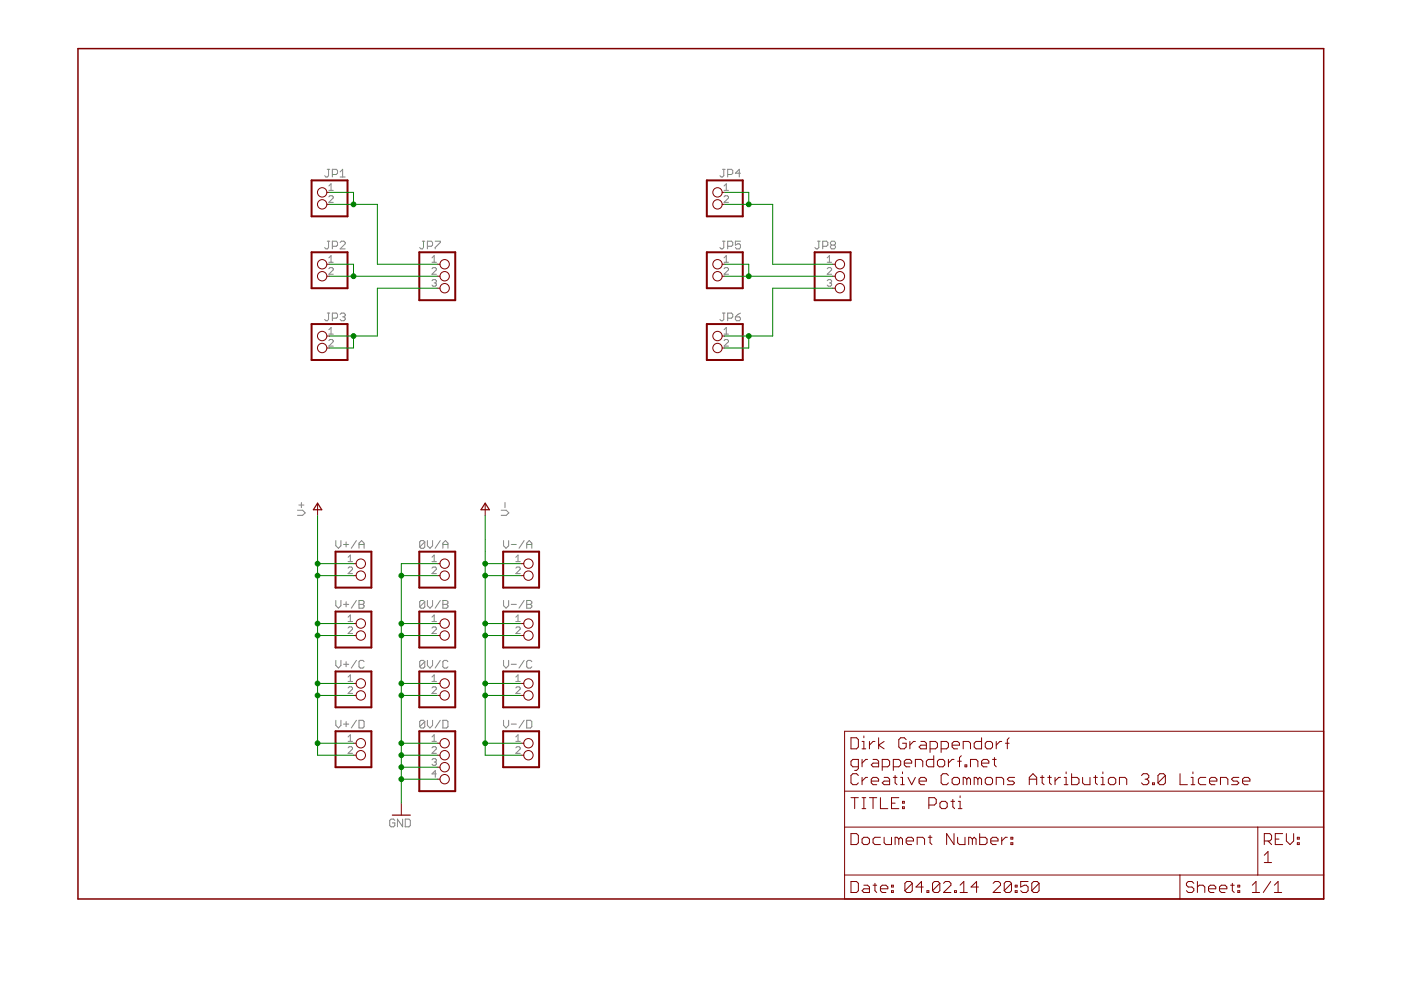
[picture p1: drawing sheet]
<?xml version="1.0" encoding="utf-8"?>
<!DOCTYPE eagle SYSTEM "eagle.dtd">
<eagle version="6.4">
<drawing>
<settings>
<setting alwaysvectorfont="yes"/>
<setting verticaltext="up"/>
</settings>
<grid distance="0.1" unitdist="inch" unit="inch" style="lines" multiple="1" display="no" altdistance="0.01" altunitdist="inch" altunit="inch"/>
<schematic xreflabel="%F%N/%S.%C%R" xrefpart="/%S.%C%R">
<libraries>
<library name="frames">
<symbols>
<symbol name="DINA4_L">
<frame x1="0" y1="0" x2="264.16" y2="180.34" columns="4" rows="4" layer="94" border-left="no" border-top="no" border-right="no" border-bottom="no"/>
</symbol>
<symbol name="DOCFIELD">
<wire x1="0" y1="0" x2="71.12" y2="0" width="0.1016" layer="94"/>
<wire x1="101.6" y1="15.24" x2="87.63" y2="15.24" width="0.1016" layer="94"/>
<wire x1="0" y1="0" x2="0" y2="5.08" width="0.1016" layer="94"/>
<wire x1="0" y1="5.08" x2="71.12" y2="5.08" width="0.1016" layer="94"/>
<wire x1="0" y1="5.08" x2="0" y2="15.24" width="0.1016" layer="94"/>
<wire x1="101.6" y1="15.24" x2="101.6" y2="5.08" width="0.1016" layer="94"/>
<wire x1="71.12" y1="5.08" x2="71.12" y2="0" width="0.1016" layer="94"/>
<wire x1="71.12" y1="5.08" x2="87.63" y2="5.08" width="0.1016" layer="94"/>
<wire x1="71.12" y1="0" x2="101.6" y2="0" width="0.1016" layer="94"/>
<wire x1="87.63" y1="15.24" x2="87.63" y2="5.08" width="0.1016" layer="94"/>
<wire x1="87.63" y1="15.24" x2="0" y2="15.24" width="0.1016" layer="94"/>
<wire x1="87.63" y1="5.08" x2="101.6" y2="5.08" width="0.1016" layer="94"/>
<wire x1="101.6" y1="5.08" x2="101.6" y2="0" width="0.1016" layer="94"/>
<wire x1="0" y1="15.24" x2="0" y2="22.86" width="0.1016" layer="94"/>
<wire x1="101.6" y1="35.56" x2="0" y2="35.56" width="0.1016" layer="94"/>
<wire x1="101.6" y1="35.56" x2="101.6" y2="22.86" width="0.1016" layer="94"/>
<wire x1="0" y1="22.86" x2="101.6" y2="22.86" width="0.1016" layer="94"/>
<wire x1="0" y1="22.86" x2="0" y2="35.56" width="0.1016" layer="94"/>
<wire x1="101.6" y1="22.86" x2="101.6" y2="15.24" width="0.1016" layer="94"/>
<text x="1.27" y="1.27" size="2.54" layer="94" font="vector">Date:</text>
<text x="12.7" y="1.27" size="2.54" layer="94" font="vector">&gt;LAST_DATE_TIME</text>
<text x="72.39" y="1.27" size="2.54" layer="94" font="vector">Sheet:</text>
<text x="86.36" y="1.27" size="2.54" layer="94" font="vector">&gt;SHEET</text>
<text x="88.9" y="11.43" size="2.54" layer="94" font="vector">REV:</text>
<text x="1.27" y="19.05" size="2.54" layer="94" font="vector">TITLE:</text>
<text x="1.27" y="11.43" size="2.54" layer="94" font="vector">Document Number:</text>
<text x="17.78" y="19.05" size="2.54" layer="94" font="vector">&gt;DRAWING_NAME</text>
</symbol>
</symbols>
<devicesets>
<deviceset name="DINA4_L" prefix="FRAME" uservalue="yes">
<gates>
<gate name="G$1" symbol="DINA4_L" x="0" y="0"/>
<gate name="G$2" symbol="DOCFIELD" x="162.56" y="0" addlevel="must"/>
</gates>
<devices>
<device name="">
<technologies>
<technology name=""/>
</technologies>
</device>
</devices>
</deviceset>
</devicesets>
</library>
<library name="pinhead">
<symbols>
<symbol name="PINHD2">
<wire x1="-6.35" y1="-2.54" x2="1.27" y2="-2.54" width="0.4064" layer="94"/>
<wire x1="1.27" y1="-2.54" x2="1.27" y2="5.08" width="0.4064" layer="94"/>
<wire x1="1.27" y1="5.08" x2="-6.35" y2="5.08" width="0.4064" layer="94"/>
<wire x1="-6.35" y1="5.08" x2="-6.35" y2="-2.54" width="0.4064" layer="94"/>
<text x="-6.35" y="5.715" size="1.778" layer="95">&gt;NAME</text>
<text x="-6.35" y="-5.08" size="1.778" layer="96">&gt;VALUE</text>
<pin name="1" x="-2.54" y="2.54" visible="pad" length="short" direction="pas" function="dot"/>
<pin name="2" x="-2.54" y="0" visible="pad" length="short" direction="pas" function="dot"/>
</symbol>
<symbol name="PINHD4">
<wire x1="-6.35" y1="-5.08" x2="1.27" y2="-5.08" width="0.4064" layer="94"/>
<wire x1="1.27" y1="-5.08" x2="1.27" y2="7.62" width="0.4064" layer="94"/>
<wire x1="1.27" y1="7.62" x2="-6.35" y2="7.62" width="0.4064" layer="94"/>
<wire x1="-6.35" y1="7.62" x2="-6.35" y2="-5.08" width="0.4064" layer="94"/>
<text x="-6.35" y="8.255" size="1.778" layer="95">&gt;NAME</text>
<text x="-6.35" y="-7.62" size="1.778" layer="96">&gt;VALUE</text>
<pin name="1" x="-2.54" y="5.08" visible="pad" length="short" direction="pas" function="dot"/>
<pin name="2" x="-2.54" y="2.54" visible="pad" length="short" direction="pas" function="dot"/>
<pin name="3" x="-2.54" y="0" visible="pad" length="short" direction="pas" function="dot"/>
<pin name="4" x="-2.54" y="-2.54" visible="pad" length="short" direction="pas" function="dot"/>
</symbol>
<symbol name="PINHD3">
<wire x1="-6.35" y1="-5.08" x2="1.27" y2="-5.08" width="0.4064" layer="94"/>
<wire x1="1.27" y1="-5.08" x2="1.27" y2="5.08" width="0.4064" layer="94"/>
<wire x1="1.27" y1="5.08" x2="-6.35" y2="5.08" width="0.4064" layer="94"/>
<wire x1="-6.35" y1="5.08" x2="-6.35" y2="-5.08" width="0.4064" layer="94"/>
<text x="-6.35" y="5.715" size="1.778" layer="95">&gt;NAME</text>
<text x="-6.35" y="-7.62" size="1.778" layer="96">&gt;VALUE</text>
<pin name="1" x="-2.54" y="2.54" visible="pad" length="short" direction="pas" function="dot"/>
<pin name="2" x="-2.54" y="0" visible="pad" length="short" direction="pas" function="dot"/>
<pin name="3" x="-2.54" y="-2.54" visible="pad" length="short" direction="pas" function="dot"/>
</symbol>
</symbols>
<devicesets>
<deviceset name="PINHD-1X2" prefix="JP" uservalue="yes">
<gates>
<gate name="G$1" symbol="PINHD2" x="0" y="0"/>
</gates>
<devices>
<device name="" package="1X02">
<connects>
<connect gate="G$1" pin="1" pad="1"/>
<connect gate="G$1" pin="2" pad="2"/>
</connects>
<technologies>
<technology name=""/>
</technologies>
</device>
<device name="/90" package="1X02/90">
<connects>
<connect gate="G$1" pin="1" pad="1"/>
<connect gate="G$1" pin="2" pad="2"/>
</connects>
<technologies>
<technology name=""/>
</technologies>
</device>
</devices>
</deviceset>
<deviceset name="PINHD-1X4" prefix="JP" uservalue="yes">
<gates>
<gate name="A" symbol="PINHD4" x="0" y="0"/>
</gates>
<devices>
<device name="" package="1X04">
<connects>
<connect gate="A" pin="1" pad="1"/>
<connect gate="A" pin="2" pad="2"/>
<connect gate="A" pin="3" pad="3"/>
<connect gate="A" pin="4" pad="4"/>
</connects>
<technologies>
<technology name=""/>
</technologies>
</device>
<device name="/90" package="1X04/90">
<connects>
<connect gate="A" pin="1" pad="1"/>
<connect gate="A" pin="2" pad="2"/>
<connect gate="A" pin="3" pad="3"/>
<connect gate="A" pin="4" pad="4"/>
</connects>
<technologies>
<technology name=""/>
</technologies>
</device>
</devices>
</deviceset>
<deviceset name="PINHD-1X3" prefix="JP" uservalue="yes">
<gates>
<gate name="A" symbol="PINHD3" x="0" y="0"/>
</gates>
<devices>
<device name="" package="1X03">
<connects>
<connect gate="A" pin="1" pad="1"/>
<connect gate="A" pin="2" pad="2"/>
<connect gate="A" pin="3" pad="3"/>
</connects>
<technologies>
<technology name=""/>
</technologies>
</device>
<device name="/90" package="1X03/90">
<connects>
<connect gate="A" pin="1" pad="1"/>
<connect gate="A" pin="2" pad="2"/>
<connect gate="A" pin="3" pad="3"/>
</connects>
<technologies>
<technology name=""/>
</technologies>
</device>
</devices>
</deviceset>
</devicesets>
</library>
<library name="supply1">
<symbols>
<symbol name="GND">
<wire x1="-1.905" y1="0" x2="1.905" y2="0" width="0.254" layer="94"/>
<text x="-2.54" y="-2.54" size="1.778" layer="96">&gt;VALUE</text>
<pin name="GND" x="0" y="2.54" visible="off" length="short" direction="sup" rot="R270"/>
</symbol>
<symbol name="V+">
<wire x1="0.889" y1="-1.27" x2="0" y2="0.127" width="0.254" layer="94"/>
<wire x1="0" y1="0.127" x2="-0.889" y2="-1.27" width="0.254" layer="94"/>
<wire x1="-0.889" y1="-1.27" x2="0.889" y2="-1.27" width="0.254" layer="94"/>
<text x="-2.54" y="-2.54" size="1.778" layer="96" rot="R90">&gt;VALUE</text>
<pin name="V+" x="0" y="-2.54" visible="off" length="short" direction="sup" rot="R90"/>
</symbol>
<symbol name="V-">
<wire x1="-0.889" y1="1.27" x2="0" y2="-0.127" width="0.254" layer="94"/>
<wire x1="0" y1="-0.127" x2="0.889" y2="1.27" width="0.254" layer="94"/>
<wire x1="-0.889" y1="1.27" x2="0.889" y2="1.27" width="0.254" layer="94"/>
<text x="-5.08" y="2.54" size="1.778" layer="96" rot="R270">&gt;VALUE</text>
<pin name="V-" x="0" y="2.54" visible="off" length="short" direction="sup" rot="R270"/>
</symbol>
</symbols>
<devicesets>
<deviceset name="GND" prefix="GND">
<gates>
<gate name="1" symbol="GND" x="0" y="0"/>
</gates>
<devices>
<device name="">
<technologies>
<technology name=""/>
</technologies>
</device>
</devices>
</deviceset>
<deviceset name="V+" prefix="P+">
<gates>
<gate name="1" symbol="V+" x="0" y="0"/>
</gates>
<devices>
<device name="">
<technologies>
<technology name=""/>
</technologies>
</device>
</devices>
</deviceset>
<deviceset name="V-" prefix="P-">
<gates>
<gate name="1" symbol="V-" x="0" y="0"/>
</gates>
<devices>
<device name="">
<technologies>
<technology name=""/>
</technologies>
</device>
</devices>
</deviceset>
</devicesets>
</library>
</libraries>
<attributes>
</attributes>
<variantdefs>
</variantdefs>
<classes>
<class number="0" name="default" width="0" drill="0">
</class>
</classes>
<parts>
<part name="FRAME1" library="frames" deviceset="DINA4_L" device=""/>
<part name="P+2" library="supply1" deviceset="V+" device=""/>
<part name="GND2" library="supply1" deviceset="GND" device=""/>
<part name="P-2" library="supply1" deviceset="V-" device=""/>
<part name="V+/B" library="pinhead" deviceset="PINHD-1X2" device=""/>
<part name="0V/B" library="pinhead" deviceset="PINHD-1X2" device=""/>
<part name="V-/B" library="pinhead" deviceset="PINHD-1X2" device=""/>
<part name="V+/C" library="pinhead" deviceset="PINHD-1X2" device=""/>
<part name="V+/D" library="pinhead" deviceset="PINHD-1X2" device=""/>
<part name="V-/D" library="pinhead" deviceset="PINHD-1X2" device=""/>
<part name="0V/C" library="pinhead" deviceset="PINHD-1X2" device=""/>
<part name="V-/C" library="pinhead" deviceset="PINHD-1X2" device=""/>
<part name="JP1" library="pinhead" deviceset="PINHD-1X2" device=""/>
<part name="JP2" library="pinhead" deviceset="PINHD-1X2" device=""/>
<part name="JP3" library="pinhead" deviceset="PINHD-1X2" device=""/>
<part name="JP4" library="pinhead" deviceset="PINHD-1X2" device=""/>
<part name="JP5" library="pinhead" deviceset="PINHD-1X2" device=""/>
<part name="JP6" library="pinhead" deviceset="PINHD-1X2" device=""/>
<part name="JP7" library="pinhead" deviceset="PINHD-1X3" device=""/>
<part name="JP8" library="pinhead" deviceset="PINHD-1X3" device=""/>
<part name="0V/D" library="pinhead" deviceset="PINHD-1X4" device=""/>
<part name="V+/A" library="pinhead" deviceset="PINHD-1X2" device=""/>
<part name="0V/A" library="pinhead" deviceset="PINHD-1X2" device=""/>
<part name="V-/A" library="pinhead" deviceset="PINHD-1X2" device=""/>
</parts>
<sheets>
<sheet>
<plain>
<text x="163.83" y="31.75" size="2.54" layer="94">Dirk Grappendorf</text>
<text x="251.46" y="7.62" size="2.54" layer="94">1</text>
<text x="163.83" y="27.94" size="2.54" layer="94">grappendorf.net</text>
<text x="163.83" y="24.13" size="2.54" layer="94">Creative Commons Attribution 3.0 License</text>
</plain>
<instances>
<instance part="FRAME1" gate="G$1" x="0" y="0"/>
<instance part="FRAME1" gate="G$2" x="162.56" y="0"/>
<instance part="P+2" gate="1" x="50.8" y="83.82"/>
<instance part="GND2" gate="1" x="68.58" y="17.78"/>
<instance part="P-2" gate="1" x="86.36" y="83.82" rot="R180"/>
<instance part="V+/B" gate="G$1" x="60.96" y="55.88"/>
<instance part="0V/B" gate="G$1" x="78.74" y="55.88"/>
<instance part="V-/B" gate="G$1" x="96.52" y="55.88"/>
<instance part="V+/C" gate="G$1" x="60.96" y="43.18"/>
<instance part="V+/D" gate="G$1" x="60.96" y="30.48"/>
<instance part="V-/D" gate="G$1" x="96.52" y="30.48"/>
<instance part="0V/C" gate="G$1" x="78.74" y="43.18"/>
<instance part="V-/C" gate="G$1" x="96.52" y="43.18"/>
<instance part="JP1" gate="G$1" x="50.8" y="147.32" rot="MR0"/>
<instance part="JP2" gate="G$1" x="50.8" y="132.08" rot="MR0"/>
<instance part="JP3" gate="G$1" x="50.8" y="116.84" rot="MR0"/>
<instance part="JP4" gate="G$1" x="134.62" y="147.32" rot="MR0"/>
<instance part="JP5" gate="G$1" x="134.62" y="132.08" rot="MR0"/>
<instance part="JP6" gate="G$1" x="134.62" y="116.84" rot="MR0"/>
<instance part="JP7" gate="A" x="78.74" y="132.08"/>
<instance part="JP8" gate="A" x="162.56" y="132.08"/>
<instance part="0V/D" gate="A" x="78.74" y="27.94"/>
<instance part="V+/A" gate="G$1" x="60.96" y="68.58"/>
<instance part="0V/A" gate="G$1" x="78.74" y="68.58"/>
<instance part="V-/A" gate="G$1" x="96.52" y="68.58"/>
</instances>
<busses>
</busses>
<nets>
<net name="0V/A" class="0">
<segment>
<wire x1="68.58" y1="71.12" x2="68.58" y2="68.58" width="0.1524" layer="91"/>
<wire x1="68.58" y1="68.58" x2="68.58" y2="58.42" width="0.1524" layer="91"/>
<wire x1="68.58" y1="58.42" x2="68.58" y2="55.88" width="0.1524" layer="91"/>
<wire x1="68.58" y1="55.88" x2="68.58" y2="45.72" width="0.1524" layer="91"/>
<wire x1="68.58" y1="45.72" x2="68.58" y2="43.18" width="0.1524" layer="91"/>
<wire x1="68.58" y1="43.18" x2="68.58" y2="33.02" width="0.1524" layer="91"/>
<wire x1="68.58" y1="33.02" x2="68.58" y2="30.48" width="0.1524" layer="91"/>
<wire x1="68.58" y1="30.48" x2="68.58" y2="27.94" width="0.1524" layer="91"/>
<wire x1="68.58" y1="27.94" x2="68.58" y2="25.4" width="0.1524" layer="91"/>
<wire x1="68.58" y1="25.4" x2="68.58" y2="20.32" width="0.1524" layer="91"/>
<wire x1="68.58" y1="58.42" x2="76.2" y2="58.42" width="0.1524" layer="91"/>
<wire x1="68.58" y1="55.88" x2="76.2" y2="55.88" width="0.1524" layer="91"/>
<wire x1="76.2" y1="33.02" x2="68.58" y2="33.02" width="0.1524" layer="91"/>
<wire x1="76.2" y1="30.48" x2="68.58" y2="30.48" width="0.1524" layer="91"/>
<wire x1="68.58" y1="45.72" x2="76.2" y2="45.72" width="0.1524" layer="91"/>
<wire x1="68.58" y1="43.18" x2="76.2" y2="43.18" width="0.1524" layer="91"/>
<wire x1="68.58" y1="68.58" x2="76.2" y2="68.58" width="0.1524" layer="91"/>
<wire x1="68.58" y1="71.12" x2="76.2" y2="71.12" width="0.1524" layer="91"/>
<wire x1="76.2" y1="27.94" x2="68.58" y2="27.94" width="0.1524" layer="91"/>
<wire x1="76.2" y1="25.4" x2="68.58" y2="25.4" width="0.1524" layer="91"/>
<junction x="68.58" y="58.42"/>
<junction x="68.58" y="55.88"/>
<junction x="68.58" y="33.02"/>
<junction x="68.58" y="30.48"/>
<junction x="68.58" y="45.72"/>
<junction x="68.58" y="43.18"/>
<junction x="68.58" y="68.58"/>
<junction x="68.58" y="27.94"/>
<junction x="68.58" y="25.4"/>
<pinref part="GND2" gate="1" pin="GND"/>
<pinref part="0V/B" gate="G$1" pin="1"/>
<pinref part="0V/B" gate="G$1" pin="2"/>
<pinref part="0V/C" gate="G$1" pin="1"/>
<pinref part="0V/C" gate="G$1" pin="2"/>
<pinref part="0V/D" gate="A" pin="1"/>
<pinref part="0V/D" gate="A" pin="2"/>
<pinref part="0V/D" gate="A" pin="3"/>
<pinref part="0V/D" gate="A" pin="4"/>
<pinref part="0V/A" gate="G$1" pin="1"/>
<pinref part="0V/A" gate="G$1" pin="2"/>
</segment>
</net>
<net name="V+" class="0">
<segment>
<wire x1="50.8" y1="71.12" x2="50.8" y2="73.66" width="0.1524" layer="91"/>
<wire x1="50.8" y1="73.66" x2="50.8" y2="76.2" width="0.1524" layer="91"/>
<wire x1="50.8" y1="76.2" x2="50.8" y2="81.28" width="0.1524" layer="91"/>
<wire x1="50.8" y1="58.42" x2="50.8" y2="68.58" width="0.1524" layer="91"/>
<wire x1="50.8" y1="68.58" x2="50.8" y2="71.12" width="0.1524" layer="91"/>
<wire x1="50.8" y1="45.72" x2="50.8" y2="55.88" width="0.1524" layer="91"/>
<wire x1="50.8" y1="55.88" x2="50.8" y2="58.42" width="0.1524" layer="91"/>
<wire x1="50.8" y1="33.02" x2="50.8" y2="43.18" width="0.1524" layer="91"/>
<wire x1="50.8" y1="43.18" x2="50.8" y2="45.72" width="0.1524" layer="91"/>
<wire x1="50.8" y1="58.42" x2="58.42" y2="58.42" width="0.1524" layer="91"/>
<wire x1="50.8" y1="55.88" x2="58.42" y2="55.88" width="0.1524" layer="91"/>
<wire x1="50.8" y1="45.72" x2="58.42" y2="45.72" width="0.1524" layer="91"/>
<wire x1="50.8" y1="43.18" x2="58.42" y2="43.18" width="0.1524" layer="91"/>
<wire x1="50.8" y1="33.02" x2="58.42" y2="33.02" width="0.1524" layer="91"/>
<wire x1="50.8" y1="33.02" x2="50.8" y2="30.48" width="0.1524" layer="91"/>
<wire x1="50.8" y1="30.48" x2="58.42" y2="30.48" width="0.1524" layer="91"/>
<wire x1="58.42" y1="68.58" x2="50.8" y2="68.58" width="0.1524" layer="91"/>
<wire x1="58.42" y1="71.12" x2="50.8" y2="71.12" width="0.1524" layer="91"/>
<junction x="50.8" y="58.42"/>
<junction x="50.8" y="55.88"/>
<junction x="50.8" y="45.72"/>
<junction x="50.8" y="43.18"/>
<junction x="50.8" y="33.02"/>
<junction x="50.8" y="68.58"/>
<junction x="50.8" y="71.12"/>
<pinref part="P+2" gate="1" pin="V+"/>
<pinref part="V+/B" gate="G$1" pin="1"/>
<pinref part="V+/B" gate="G$1" pin="2"/>
<pinref part="V+/C" gate="G$1" pin="1"/>
<pinref part="V+/C" gate="G$1" pin="2"/>
<pinref part="V+/D" gate="G$1" pin="1"/>
<pinref part="V+/D" gate="G$1" pin="2"/>
<pinref part="V+/A" gate="G$1" pin="1"/>
<pinref part="V+/A" gate="G$1" pin="2"/>
</segment>
</net>
<net name="V-" class="0">
<segment>
<wire x1="86.36" y1="71.12" x2="86.36" y2="73.66" width="0.1524" layer="91"/>
<wire x1="86.36" y1="73.66" x2="86.36" y2="76.2" width="0.1524" layer="91"/>
<wire x1="86.36" y1="76.2" x2="86.36" y2="81.28" width="0.1524" layer="91"/>
<wire x1="86.36" y1="33.02" x2="86.36" y2="43.18" width="0.1524" layer="91"/>
<wire x1="86.36" y1="43.18" x2="86.36" y2="45.72" width="0.1524" layer="91"/>
<wire x1="86.36" y1="45.72" x2="86.36" y2="55.88" width="0.1524" layer="91"/>
<wire x1="86.36" y1="55.88" x2="86.36" y2="58.42" width="0.1524" layer="91"/>
<wire x1="86.36" y1="58.42" x2="86.36" y2="68.58" width="0.1524" layer="91"/>
<wire x1="86.36" y1="68.58" x2="86.36" y2="71.12" width="0.1524" layer="91"/>
<wire x1="86.36" y1="58.42" x2="93.98" y2="58.42" width="0.1524" layer="91"/>
<wire x1="86.36" y1="55.88" x2="93.98" y2="55.88" width="0.1524" layer="91"/>
<wire x1="86.36" y1="33.02" x2="93.98" y2="33.02" width="0.1524" layer="91"/>
<wire x1="86.36" y1="33.02" x2="86.36" y2="30.48" width="0.1524" layer="91"/>
<wire x1="86.36" y1="30.48" x2="93.98" y2="30.48" width="0.1524" layer="91"/>
<wire x1="86.36" y1="45.72" x2="93.98" y2="45.72" width="0.1524" layer="91"/>
<wire x1="93.98" y1="43.18" x2="86.36" y2="43.18" width="0.1524" layer="91"/>
<wire x1="93.98" y1="68.58" x2="86.36" y2="68.58" width="0.1524" layer="91"/>
<wire x1="93.98" y1="71.12" x2="86.36" y2="71.12" width="0.1524" layer="91"/>
<junction x="86.36" y="58.42"/>
<junction x="86.36" y="55.88"/>
<junction x="86.36" y="33.02"/>
<junction x="86.36" y="45.72"/>
<junction x="86.36" y="43.18"/>
<junction x="86.36" y="68.58"/>
<junction x="86.36" y="71.12"/>
<pinref part="P-2" gate="1" pin="V-"/>
<pinref part="V-/B" gate="G$1" pin="1"/>
<pinref part="V-/B" gate="G$1" pin="2"/>
<pinref part="V-/D" gate="G$1" pin="1"/>
<pinref part="V-/D" gate="G$1" pin="2"/>
<pinref part="V-/C" gate="G$1" pin="1"/>
<pinref part="V-/C" gate="G$1" pin="2"/>
<pinref part="V-/A" gate="G$1" pin="1"/>
<pinref part="V-/A" gate="G$1" pin="2"/>
</segment>
</net>
<net name="N$3" class="0">
<segment>
<wire x1="53.34" y1="132.08" x2="58.42" y2="132.08" width="0.1524" layer="91"/>
<wire x1="58.42" y1="132.08" x2="76.2" y2="132.08" width="0.1524" layer="91"/>
<wire x1="53.34" y1="134.62" x2="58.42" y2="134.62" width="0.1524" layer="91"/>
<wire x1="58.42" y1="134.62" x2="58.42" y2="132.08" width="0.1524" layer="91"/>
<junction x="58.42" y="132.08"/>
<pinref part="JP2" gate="G$1" pin="2"/>
<pinref part="JP7" gate="A" pin="2"/>
<pinref part="JP2" gate="G$1" pin="1"/>
</segment>
</net>
<net name="N$4" class="0">
<segment>
<wire x1="53.34" y1="147.32" x2="58.42" y2="147.32" width="0.1524" layer="91"/>
<wire x1="58.42" y1="147.32" x2="63.5" y2="147.32" width="0.1524" layer="91"/>
<wire x1="63.5" y1="147.32" x2="63.5" y2="134.62" width="0.1524" layer="91"/>
<wire x1="63.5" y1="134.62" x2="76.2" y2="134.62" width="0.1524" layer="91"/>
<wire x1="53.34" y1="149.86" x2="58.42" y2="149.86" width="0.1524" layer="91"/>
<wire x1="58.42" y1="149.86" x2="58.42" y2="147.32" width="0.1524" layer="91"/>
<junction x="58.42" y="147.32"/>
<pinref part="JP1" gate="G$1" pin="2"/>
<pinref part="JP7" gate="A" pin="1"/>
<pinref part="JP1" gate="G$1" pin="1"/>
</segment>
</net>
<net name="N$5" class="0">
<segment>
<wire x1="53.34" y1="119.38" x2="58.42" y2="119.38" width="0.1524" layer="91"/>
<wire x1="58.42" y1="119.38" x2="63.5" y2="119.38" width="0.1524" layer="91"/>
<wire x1="63.5" y1="119.38" x2="63.5" y2="129.54" width="0.1524" layer="91"/>
<wire x1="63.5" y1="129.54" x2="76.2" y2="129.54" width="0.1524" layer="91"/>
<wire x1="53.34" y1="116.84" x2="58.42" y2="116.84" width="0.1524" layer="91"/>
<wire x1="58.42" y1="116.84" x2="58.42" y2="119.38" width="0.1524" layer="91"/>
<junction x="58.42" y="119.38"/>
<pinref part="JP3" gate="G$1" pin="1"/>
<pinref part="JP7" gate="A" pin="3"/>
<pinref part="JP3" gate="G$1" pin="2"/>
</segment>
</net>
<net name="N$6" class="0">
<segment>
<wire x1="137.16" y1="132.08" x2="142.24" y2="132.08" width="0.1524" layer="91"/>
<wire x1="142.24" y1="132.08" x2="160.02" y2="132.08" width="0.1524" layer="91"/>
<wire x1="137.16" y1="134.62" x2="142.24" y2="134.62" width="0.1524" layer="91"/>
<wire x1="142.24" y1="134.62" x2="142.24" y2="132.08" width="0.1524" layer="91"/>
<junction x="142.24" y="132.08"/>
<pinref part="JP5" gate="G$1" pin="2"/>
<pinref part="JP8" gate="A" pin="2"/>
<pinref part="JP5" gate="G$1" pin="1"/>
</segment>
</net>
<net name="N$7" class="0">
<segment>
<wire x1="137.16" y1="147.32" x2="142.24" y2="147.32" width="0.1524" layer="91"/>
<wire x1="142.24" y1="147.32" x2="147.32" y2="147.32" width="0.1524" layer="91"/>
<wire x1="147.32" y1="147.32" x2="147.32" y2="134.62" width="0.1524" layer="91"/>
<wire x1="147.32" y1="134.62" x2="160.02" y2="134.62" width="0.1524" layer="91"/>
<wire x1="137.16" y1="149.86" x2="142.24" y2="149.86" width="0.1524" layer="91"/>
<wire x1="142.24" y1="149.86" x2="142.24" y2="147.32" width="0.1524" layer="91"/>
<junction x="142.24" y="147.32"/>
<pinref part="JP4" gate="G$1" pin="2"/>
<pinref part="JP8" gate="A" pin="1"/>
<pinref part="JP4" gate="G$1" pin="1"/>
</segment>
</net>
<net name="N$8" class="0">
<segment>
<wire x1="137.16" y1="119.38" x2="142.24" y2="119.38" width="0.1524" layer="91"/>
<wire x1="142.24" y1="119.38" x2="147.32" y2="119.38" width="0.1524" layer="91"/>
<wire x1="147.32" y1="119.38" x2="147.32" y2="129.54" width="0.1524" layer="91"/>
<wire x1="147.32" y1="129.54" x2="160.02" y2="129.54" width="0.1524" layer="91"/>
<wire x1="137.16" y1="116.84" x2="142.24" y2="116.84" width="0.1524" layer="91"/>
<wire x1="142.24" y1="116.84" x2="142.24" y2="119.38" width="0.1524" layer="91"/>
<junction x="142.24" y="119.38"/>
<pinref part="JP6" gate="G$1" pin="1"/>
<pinref part="JP8" gate="A" pin="3"/>
<pinref part="JP6" gate="G$1" pin="2"/>
</segment>
</net>
</nets>
</sheet>
</sheets>
</schematic>
</drawing>
</eagle>
